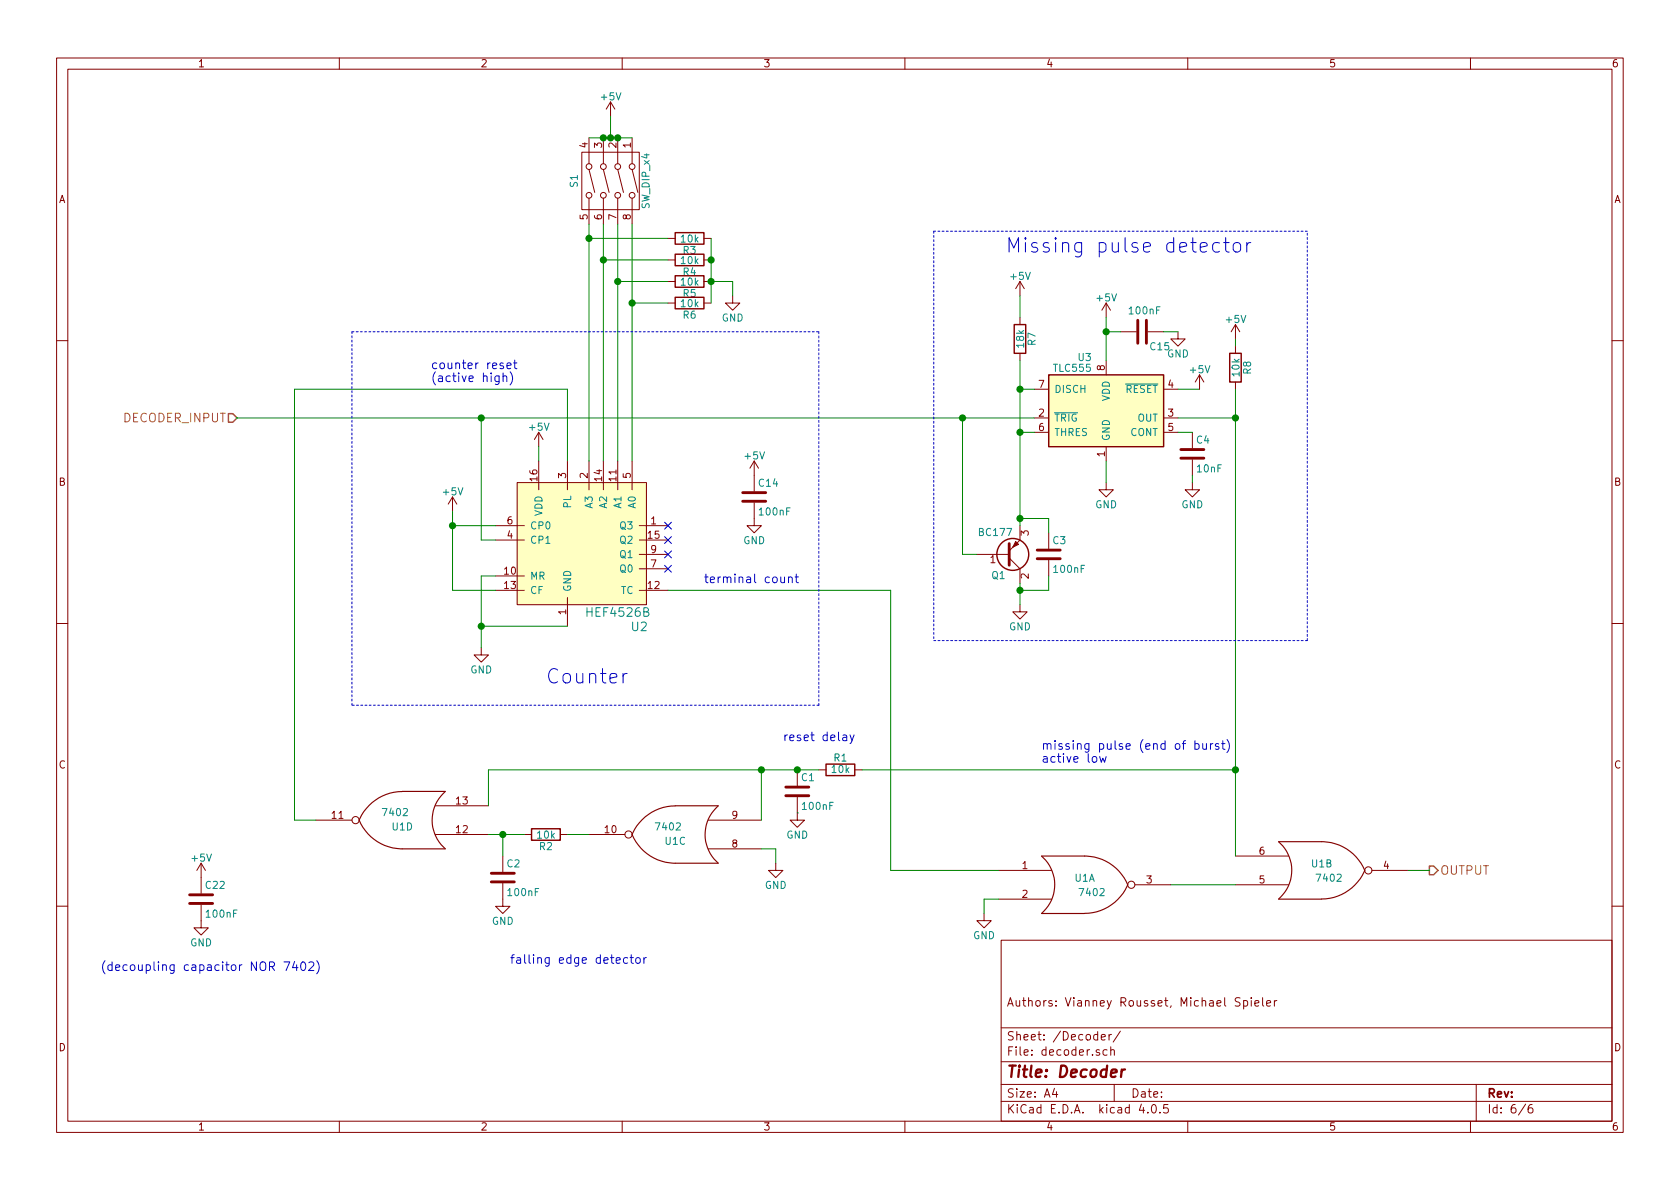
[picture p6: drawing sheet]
EESchema Schematic File Version 2
LIBS:IRemote-rescue
LIBS:hef4526b
LIBS:switches
LIBS:power
LIBS:device
LIBS:transistors
LIBS:conn
LIBS:linear
LIBS:regul
LIBS:74xx
LIBS:cmos4000
LIBS:adc-dac
LIBS:memory
LIBS:xilinx
LIBS:microcontrollers
LIBS:dsp
LIBS:microchip
LIBS:analog_switches
LIBS:motorola
LIBS:texas
LIBS:intel
LIBS:audio
LIBS:interface
LIBS:digital-audio
LIBS:philips
LIBS:display
LIBS:cypress
LIBS:siliconi
LIBS:opto
LIBS:atmel
LIBS:contrib
LIBS:valves
LIBS:custom
LIBS:IRemote-cache
EELAYER 25 0
EELAYER END
$Descr A4 11693 8268
encoding utf-8
Sheet 5 6
Title "Decoder"
Date ""
Rev ""
Comp ""
Comment1 "Authors: Vianney Rousset, Michael Spieler"
Comment2 ""
Comment3 ""
Comment4 ""
$EndDescr
$Comp
L TLC555 U3
U 1 1
P 7700 2900
F 0 "U3" H 7600 3325 50  0000 R CNN
F 1 "TLC555" H 7600 3250 50  0000 R CNN
F 2 "" H 7750 2650 50  0000 L CNN
F 3 "" H 8350 2350 50  0000 C CNN
	1    7700 2900
	1    0    0    -1  
$EndComp
$Comp
L SW_DIP_x4 S1
U 1 1
P 4250 1250
F 0 "S1" H 4250 1000 50  0000 C CNN
F 1 "SW_DIP_x4" H 4250 1500 50  0000 C CNN
F 2 "" H 4200 1250 50  0000 C CNN
F 3 "" H 4200 1250 50  0000 C CNN
	1    4250 1250
	0    1    1    0   
$EndComp
$Comp
L HEF4526B U2
U 1 1
P 4050 3750
F 0 "U2" H 4450 3150 60  0000 C CNN
F 1 "HEF4526B" H 4300 3250 60  0000 C CNN
F 2 "" H 4050 3750 60  0001 C CNN
F 3 "" H 4050 3750 60  0001 C CNN
	1    4050 3750
	1    0    0    -1  
$EndComp
$Comp
L GND #PWR40
U 1 1
P 3350 4500
F 0 "#PWR40" H 3350 4250 50  0001 C CNN
F 1 "GND" H 3350 4350 50  0000 C CNN
F 2 "" H 3350 4500 50  0000 C CNN
F 3 "" H 3350 4500 50  0000 C CNN
	1    3350 4500
	1    0    0    -1  
$EndComp
$Comp
L +5V #PWR43
U 1 1
P 4250 800
F 0 "#PWR43" H 4250 650 50  0001 C CNN
F 1 "+5V" H 4250 940 50  0000 C CNN
F 2 "" H 4250 800 50  0000 C CNN
F 3 "" H 4250 800 50  0000 C CNN
	1    4250 800 
	1    0    0    -1  
$EndComp
$Comp
L GND #PWR49
U 1 1
P 6850 6350
F 0 "#PWR49" H 6850 6100 50  0001 C CNN
F 1 "GND" H 6850 6200 50  0000 C CNN
F 2 "" H 6850 6350 50  0000 C CNN
F 3 "" H 6850 6350 50  0000 C CNN
	1    6850 6350
	1    0    0    -1  
$EndComp
$Comp
L GND #PWR53
U 1 1
P 7700 3350
F 0 "#PWR53" H 7700 3100 50  0001 C CNN
F 1 "GND" H 7700 3200 50  0000 C CNN
F 2 "" H 7700 3350 50  0000 C CNN
F 3 "" H 7700 3350 50  0000 C CNN
	1    7700 3350
	1    0    0    -1  
$EndComp
$Comp
L Q_PNP_BCE Q1
U 1 1
P 7000 3850
F 0 "Q1" H 7000 4000 50  0000 R CNN
F 1 "BC177" H 7050 3700 50  0000 R CNN
F 2 "" H 7200 3950 50  0000 C CNN
F 3 "" H 7000 3850 50  0000 C CNN
	1    7000 3850
	1    0    0    1   
$EndComp
$Comp
L C C3
U 1 1
P 7300 3850
F 0 "C3" H 7325 3950 50  0000 L CNN
F 1 "100nF" H 7325 3750 50  0000 L CNN
F 2 "" H 7338 3700 50  0000 C CNN
F 3 "" H 7300 3850 50  0000 C CNN
	1    7300 3850
	1    0    0    -1  
$EndComp
$Comp
L GND #PWR51
U 1 1
P 7100 4200
F 0 "#PWR51" H 7100 3950 50  0001 C CNN
F 1 "GND" H 7100 4050 50  0000 C CNN
F 2 "" H 7100 4200 50  0000 C CNN
F 3 "" H 7100 4200 50  0000 C CNN
	1    7100 4200
	1    0    0    -1  
$EndComp
$Comp
L C C4
U 1 1
P 8300 3150
F 0 "C4" H 8325 3250 50  0000 L CNN
F 1 "10nF" H 8325 3050 50  0000 L CNN
F 2 "" H 8338 3000 50  0000 C CNN
F 3 "" H 8300 3150 50  0000 C CNN
	1    8300 3150
	1    0    0    -1  
$EndComp
$Comp
L GND #PWR55
U 1 1
P 8300 3350
F 0 "#PWR55" H 8300 3100 50  0001 C CNN
F 1 "GND" H 8300 3200 50  0000 C CNN
F 2 "" H 8300 3350 50  0000 C CNN
F 3 "" H 8300 3350 50  0000 C CNN
	1    8300 3350
	1    0    0    -1  
$EndComp
$Comp
L R R8
U 1 1
P 8600 2550
F 0 "R8" V 8680 2550 50  0000 C CNN
F 1 "10k" V 8600 2550 50  0000 C CNN
F 2 "" V 8530 2550 50  0000 C CNN
F 3 "" H 8600 2550 50  0000 C CNN
	1    8600 2550
	1    0    0    -1  
$EndComp
$Comp
L R R7
U 1 1
P 7100 2350
F 0 "R7" V 7180 2350 50  0000 C CNN
F 1 "18k" V 7100 2350 50  0000 C CNN
F 2 "" V 7030 2350 50  0000 C CNN
F 3 "" H 7100 2350 50  0000 C CNN
	1    7100 2350
	1    0    0    -1  
$EndComp
$Comp
L 7402-RESCUE-IRemote U1
U 2 1
P 9200 6050
F 0 "U1" H 9200 6100 50  0000 C CNN
F 1 "7402" H 9250 6000 50  0000 C CNN
F 2 "" H 9200 6050 50  0000 C CNN
F 3 "" H 9200 6050 50  0000 C CNN
	2    9200 6050
	1    0    0    -1  
$EndComp
$Comp
L 7402-RESCUE-IRemote U1
U 1 1
P 7550 6150
F 0 "U1" H 7550 6200 50  0000 C CNN
F 1 "7402" H 7600 6100 50  0000 C CNN
F 2 "" H 7550 6150 50  0000 C CNN
F 3 "" H 7550 6150 50  0000 C CNN
	1    7550 6150
	1    0    0    -1  
$EndComp
$Comp
L 7402-RESCUE-IRemote U1
U 3 1
P 4700 5800
F 0 "U1" H 4700 5850 50  0000 C CNN
F 1 "7402" H 4750 5750 50  0000 C CNN
F 2 "" H 4700 5800 50  0000 C CNN
F 3 "" H 4700 5800 50  0000 C CNN
	3    4700 5800
	-1   0    0    1   
$EndComp
$Comp
L GND #PWR47
U 1 1
P 5400 6000
F 0 "#PWR47" H 5400 5750 50  0001 C CNN
F 1 "GND" H 5400 5850 50  0000 C CNN
F 2 "" H 5400 6000 50  0000 C CNN
F 3 "" H 5400 6000 50  0000 C CNN
	1    5400 6000
	1    0    0    -1  
$EndComp
$Comp
L R R2
U 1 1
P 3800 5800
F 0 "R2" V 3880 5800 50  0000 C CNN
F 1 "10k" V 3800 5800 50  0000 C CNN
F 2 "" V 3730 5800 50  0000 C CNN
F 3 "" H 3800 5800 50  0000 C CNN
	1    3800 5800
	0    1    1    0   
$EndComp
$Comp
L C C2
U 1 1
P 3500 6100
F 0 "C2" H 3525 6200 50  0000 L CNN
F 1 "100nF" H 3525 6000 50  0000 L CNN
F 2 "" H 3538 5950 50  0000 C CNN
F 3 "" H 3500 6100 50  0000 C CNN
	1    3500 6100
	1    0    0    -1  
$EndComp
$Comp
L GND #PWR41
U 1 1
P 3500 6250
F 0 "#PWR41" H 3500 6000 50  0001 C CNN
F 1 "GND" H 3500 6100 50  0000 C CNN
F 2 "" H 3500 6250 50  0000 C CNN
F 3 "" H 3500 6250 50  0000 C CNN
	1    3500 6250
	1    0    0    -1  
$EndComp
$Comp
L R R1
U 1 1
P 5850 5350
F 0 "R1" V 5930 5350 50  0000 C CNN
F 1 "10k" V 5850 5350 50  0000 C CNN
F 2 "" V 5780 5350 50  0000 C CNN
F 3 "" H 5850 5350 50  0000 C CNN
	1    5850 5350
	0    -1   -1   0   
$EndComp
$Comp
L C C1
U 1 1
P 5550 5500
F 0 "C1" H 5575 5600 50  0000 L CNN
F 1 "100nF" H 5575 5400 50  0000 L CNN
F 2 "" H 5588 5350 50  0000 C CNN
F 3 "" H 5550 5500 50  0000 C CNN
	1    5550 5500
	1    0    0    -1  
$EndComp
$Comp
L GND #PWR48
U 1 1
P 5550 5650
F 0 "#PWR48" H 5550 5400 50  0001 C CNN
F 1 "GND" H 5550 5500 50  0000 C CNN
F 2 "" H 5550 5650 50  0000 C CNN
F 3 "" H 5550 5650 50  0000 C CNN
	1    5550 5650
	1    0    0    -1  
$EndComp
$Comp
L R R3
U 1 1
P 4800 1650
F 0 "R3" V 4880 1650 50  0000 C CNN
F 1 "10k" V 4800 1650 50  0000 C CNN
F 2 "" V 4730 1650 50  0000 C CNN
F 3 "" H 4800 1650 50  0000 C CNN
	1    4800 1650
	0    1    1    0   
$EndComp
$Comp
L +5V #PWR39
U 1 1
P 3150 3550
F 0 "#PWR39" H 3150 3400 50  0001 C CNN
F 1 "+5V" H 3150 3690 50  0000 C CNN
F 2 "" H 3150 3550 50  0000 C CNN
F 3 "" H 3150 3550 50  0000 C CNN
	1    3150 3550
	1    0    0    -1  
$EndComp
$Comp
L +5V #PWR42
U 1 1
P 3750 3100
F 0 "#PWR42" H 3750 2950 50  0001 C CNN
F 1 "+5V" H 3750 3240 50  0000 C CNN
F 2 "" H 3750 3100 50  0000 C CNN
F 3 "" H 3750 3100 50  0000 C CNN
	1    3750 3100
	1    0    0    -1  
$EndComp
$Comp
L R R4
U 1 1
P 4800 1800
F 0 "R4" V 4880 1800 50  0000 C CNN
F 1 "10k" V 4800 1800 50  0000 C CNN
F 2 "" V 4730 1800 50  0000 C CNN
F 3 "" H 4800 1800 50  0000 C CNN
	1    4800 1800
	0    1    1    0   
$EndComp
$Comp
L R R5
U 1 1
P 4800 1950
F 0 "R5" V 4880 1950 50  0000 C CNN
F 1 "10k" V 4800 1950 50  0000 C CNN
F 2 "" V 4730 1950 50  0000 C CNN
F 3 "" H 4800 1950 50  0000 C CNN
	1    4800 1950
	0    1    1    0   
$EndComp
$Comp
L R R6
U 1 1
P 4800 2100
F 0 "R6" V 4880 2100 50  0000 C CNN
F 1 "10k" V 4800 2100 50  0000 C CNN
F 2 "" V 4730 2100 50  0000 C CNN
F 3 "" H 4800 2100 50  0000 C CNN
	1    4800 2100
	0    1    1    0   
$EndComp
$Comp
L GND #PWR44
U 1 1
P 5100 2050
F 0 "#PWR44" H 5100 1800 50  0001 C CNN
F 1 "GND" H 5100 1900 50  0000 C CNN
F 2 "" H 5100 2050 50  0000 C CNN
F 3 "" H 5100 2050 50  0000 C CNN
	1    5100 2050
	1    0    0    -1  
$EndComp
NoConn ~ 4650 3650
NoConn ~ 4650 3750
NoConn ~ 4650 3850
NoConn ~ 4650 3950
$Comp
L +5V #PWR50
U 1 1
P 7100 2050
F 0 "#PWR50" H 7100 1900 50  0001 C CNN
F 1 "+5V" H 7100 2190 50  0000 C CNN
F 2 "" H 7100 2050 50  0000 C CNN
F 3 "" H 7100 2050 50  0000 C CNN
	1    7100 2050
	1    0    0    -1  
$EndComp
$Comp
L +5V #PWR52
U 1 1
P 7700 2200
F 0 "#PWR52" H 7700 2050 50  0001 C CNN
F 1 "+5V" H 7700 2340 50  0000 C CNN
F 2 "" H 7700 2200 50  0000 C CNN
F 3 "" H 7700 2200 50  0000 C CNN
	1    7700 2200
	1    0    0    -1  
$EndComp
$Comp
L +5V #PWR57
U 1 1
P 8600 2350
F 0 "#PWR57" H 8600 2200 50  0001 C CNN
F 1 "+5V" H 8600 2490 50  0000 C CNN
F 2 "" H 8600 2350 50  0000 C CNN
F 3 "" H 8600 2350 50  0000 C CNN
	1    8600 2350
	1    0    0    -1  
$EndComp
Text HLabel 9950 6050 2    60   Output ~ 0
OUTPUT
Text HLabel 1650 2900 0    60   Input ~ 0
DECODER_INPUT
Text Notes 7000 1750 0    100  ~ 0
Missing pulse detector
Text Notes 3800 4750 0    100  ~ 0
Counter
Text Notes 3000 2650 0    60   ~ 0
counter reset\n(active high)
Text Notes 7250 5300 0    60   ~ 0
missing pulse (end of burst)\nactive low
Text Notes 4900 4050 0    60   ~ 0
terminal count
Text Notes 3550 6700 0    60   ~ 0
falling edge detector
$Comp
L 7402-RESCUE-IRemote U1
U 4 1
P 2800 5700
F 0 "U1" H 2800 5750 50  0000 C CNN
F 1 "7402" H 2850 5650 50  0000 C CNN
F 2 "" H 2800 5700 50  0000 C CNN
F 3 "" H 2800 5700 50  0000 C CNN
	4    2800 5700
	-1   0    0    1   
$EndComp
Text Notes 5450 5150 0    60   ~ 0
reset delay
$Comp
L C C14
U 1 1
P 5250 3450
F 0 "C14" H 5275 3550 50  0000 L CNN
F 1 "100nF" H 5275 3350 50  0000 L CNN
F 2 "" H 5288 3300 50  0000 C CNN
F 3 "" H 5250 3450 50  0000 C CNN
	1    5250 3450
	1    0    0    -1  
$EndComp
$Comp
L GND #PWR46
U 1 1
P 5250 3600
F 0 "#PWR46" H 5250 3350 50  0001 C CNN
F 1 "GND" H 5250 3450 50  0000 C CNN
F 2 "" H 5250 3600 50  0000 C CNN
F 3 "" H 5250 3600 50  0000 C CNN
	1    5250 3600
	1    0    0    -1  
$EndComp
Wire Wire Line
	4250 950  4250 800 
Wire Wire Line
	6200 6050 6950 6050
Wire Wire Line
	6850 6250 6950 6250
Wire Wire Line
	6850 6350 6850 6250
Wire Wire Line
	8150 6150 8600 6150
Wire Wire Line
	8600 2350 8600 2400
Wire Wire Line
	7700 2200 7700 2500
Wire Wire Line
	7100 2050 7100 2200
Wire Wire Line
	4950 1950 5100 1950
Wire Wire Line
	5100 1950 5100 2050
Connection ~ 4950 1950
Connection ~ 4950 1800
Wire Wire Line
	4950 1650 4950 2100
Connection ~ 4400 2100
Wire Wire Line
	4650 2100 4400 2100
Connection ~ 4300 1950
Wire Wire Line
	4650 1950 4300 1950
Wire Wire Line
	4400 1550 4400 3200
Wire Wire Line
	4300 1550 4300 3200
Connection ~ 4200 1800
Wire Wire Line
	4200 1800 4650 1800
Connection ~ 4100 1650
Wire Wire Line
	4650 1650 4100 1650
Wire Wire Line
	4100 950  4400 950 
Connection ~ 4250 950 
Wire Wire Line
	3750 3100 3750 3200
Wire Wire Line
	5550 5650 5550 5650
Wire Wire Line
	3400 5350 5700 5350
Wire Wire Line
	3400 5350 3400 5600
Connection ~ 3500 5800
Wire Wire Line
	3500 5800 3500 5950
Wire Wire Line
	3400 5800 3650 5800
Wire Wire Line
	3950 5800 4100 5800
Wire Wire Line
	5400 5900 5300 5900
Wire Wire Line
	5400 6000 5400 5900
Wire Wire Line
	9800 6050 9950 6050
Connection ~ 7100 2700
Connection ~ 8600 2900
Wire Wire Line
	8600 2700 8600 5950
Wire Wire Line
	8200 2900 8600 2900
Wire Wire Line
	8300 3300 8300 3350
Wire Wire Line
	8200 3000 8300 3000
Wire Wire Line
	8350 2700 8200 2700
Connection ~ 7100 4100
Wire Wire Line
	7100 4050 7100 4200
Wire Wire Line
	7300 4100 7100 4100
Wire Wire Line
	7300 4000 7300 4100
Connection ~ 7100 3600
Wire Wire Line
	7300 3600 7300 3700
Wire Wire Line
	7100 3600 7300 3600
Connection ~ 7100 3000
Wire Wire Line
	7200 2700 7100 2700
Wire Wire Line
	7100 3000 7200 3000
Wire Wire Line
	7100 2500 7100 3650
Wire Wire Line
	3350 3750 3350 2900
Wire Wire Line
	3350 3750 3450 3750
Connection ~ 3350 2900
Connection ~ 6700 2900
Wire Wire Line
	7700 3200 7700 3350
Wire Wire Line
	6700 3850 6800 3850
Wire Wire Line
	1650 2900 7200 2900
Wire Wire Line
	6700 2900 6700 3850
Wire Wire Line
	6200 4100 6200 6050
Wire Wire Line
	4650 4100 6200 4100
Connection ~ 3350 4350
Wire Wire Line
	3950 4350 3350 4350
Wire Wire Line
	3350 4000 3350 4500
Wire Wire Line
	3450 4000 3350 4000
Connection ~ 3150 3650
Wire Wire Line
	3150 4100 3450 4100
Wire Wire Line
	3150 3550 3150 4100
Wire Wire Line
	3450 3650 3150 3650
Wire Wire Line
	2050 2700 3950 2700
Wire Wire Line
	3950 2700 3950 3200
Connection ~ 4300 950 
Connection ~ 4200 950 
Wire Wire Line
	4200 1550 4200 3200
Wire Wire Line
	4100 1550 4100 3200
Wire Wire Line
	2050 5700 2050 2700
Wire Notes Line
	6500 1600 6500 4450
Wire Notes Line
	6500 4450 9100 4450
Wire Notes Line
	9100 1600 6500 1600
Wire Notes Line
	9100 4450 9100 1600
Wire Notes Line
	2450 2300 5700 2300
Wire Notes Line
	5700 2300 5700 4900
Wire Notes Line
	5700 4900 2450 4900
Wire Notes Line
	2450 4900 2450 2300
Connection ~ 8600 5350
Wire Wire Line
	5300 5700 5300 5350
Connection ~ 5300 5350
Wire Wire Line
	2050 5700 2200 5700
Connection ~ 5550 5350
Wire Wire Line
	6000 5350 8600 5350
$Comp
L +5V #PWR45
U 1 1
P 5250 3300
F 0 "#PWR45" H 5250 3150 50  0001 C CNN
F 1 "+5V" H 5250 3440 50  0000 C CNN
F 2 "" H 5250 3300 50  0000 C CNN
F 3 "" H 5250 3300 50  0000 C CNN
	1    5250 3300
	1    0    0    -1  
$EndComp
$Comp
L C C15
U 1 1
P 7950 2300
F 0 "C15" V 8050 2350 50  0000 L CNN
F 1 "100nF" V 7800 2200 50  0000 L CNN
F 2 "" H 7988 2150 50  0000 C CNN
F 3 "" H 7950 2300 50  0000 C CNN
	1    7950 2300
	0    1    1    0   
$EndComp
$Comp
L GND #PWR54
U 1 1
P 8200 2300
F 0 "#PWR54" H 8200 2050 50  0001 C CNN
F 1 "GND" H 8200 2150 50  0000 C CNN
F 2 "" H 8200 2300 50  0000 C CNN
F 3 "" H 8200 2300 50  0000 C CNN
	1    8200 2300
	1    0    0    -1  
$EndComp
Wire Wire Line
	7700 2300 7800 2300
Wire Wire Line
	8100 2300 8200 2300
Connection ~ 7700 2300
$Comp
L +5V #PWR56
U 1 1
P 8350 2700
F 0 "#PWR56" H 8350 2550 50  0001 C CNN
F 1 "+5V" H 8350 2840 50  0000 C CNN
F 2 "" H 8350 2700 50  0000 C CNN
F 3 "" H 8350 2700 50  0000 C CNN
	1    8350 2700
	1    0    0    -1  
$EndComp
$Comp
L C C22
U 1 1
P 1400 6250
F 0 "C22" H 1425 6350 50  0000 L CNN
F 1 "100nF" H 1425 6150 50  0000 L CNN
F 2 "" H 1438 6100 50  0000 C CNN
F 3 "" H 1400 6250 50  0000 C CNN
	1    1400 6250
	1    0    0    -1  
$EndComp
$Comp
L GND #PWR38
U 1 1
P 1400 6400
F 0 "#PWR38" H 1400 6150 50  0001 C CNN
F 1 "GND" H 1400 6250 50  0000 C CNN
F 2 "" H 1400 6400 50  0000 C CNN
F 3 "" H 1400 6400 50  0000 C CNN
	1    1400 6400
	1    0    0    -1  
$EndComp
$Comp
L +5V #PWR37
U 1 1
P 1400 6100
F 0 "#PWR37" H 1400 5950 50  0001 C CNN
F 1 "+5V" H 1400 6240 50  0000 C CNN
F 2 "" H 1400 6100 50  0000 C CNN
F 3 "" H 1400 6100 50  0000 C CNN
	1    1400 6100
	1    0    0    -1  
$EndComp
Text Notes 700  6750 0    60   ~ 0
(decoupling capacitor NOR 7402)
$EndSCHEMATC
